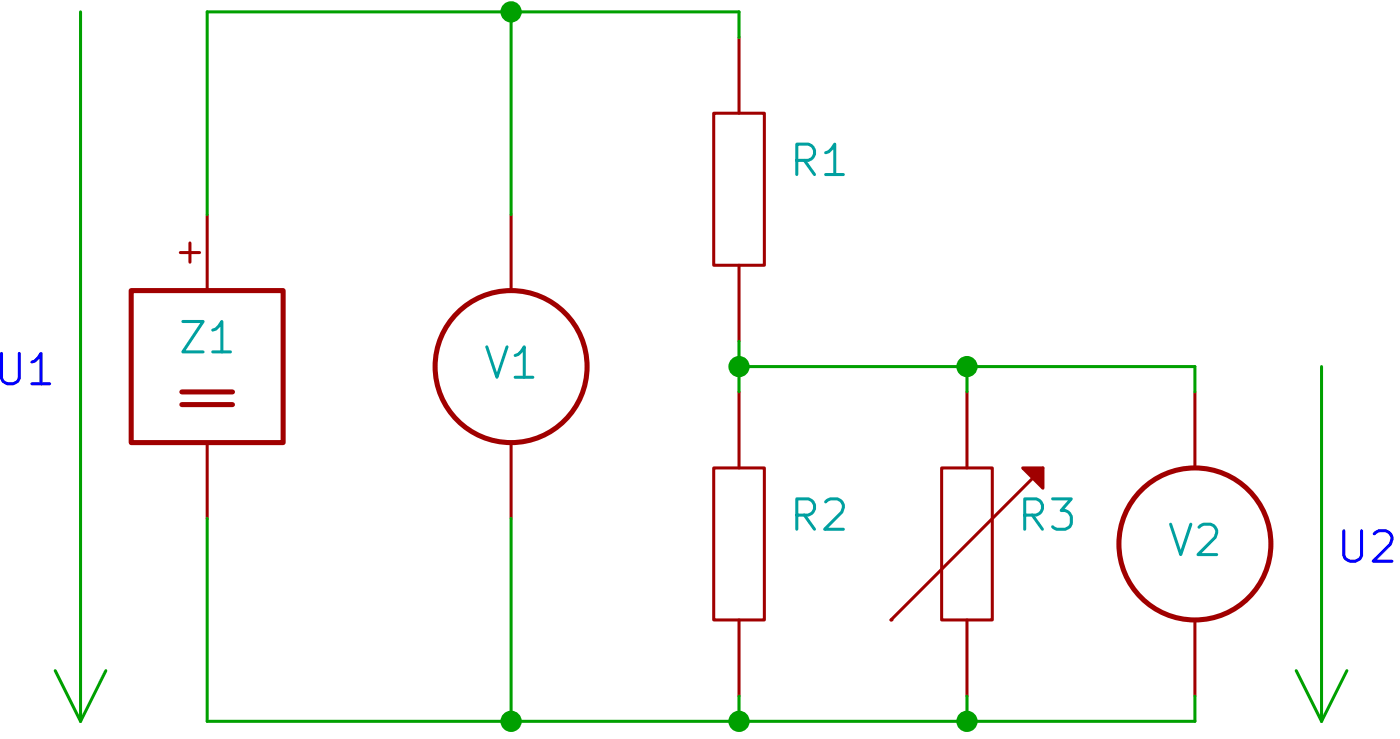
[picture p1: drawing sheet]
EESchema Schematic File Version 2
LIBS:elm
LIBS:power
LIBS:device
LIBS:transistors
LIBS:conn
LIBS:linear
LIBS:regul
LIBS:74xx
LIBS:cmos4000
LIBS:adc-dac
LIBS:memory
LIBS:xilinx
LIBS:special
LIBS:microcontrollers
LIBS:dsp
LIBS:microchip
LIBS:analog_switches
LIBS:motorola
LIBS:texas
LIBS:intel
LIBS:audio
LIBS:interface
LIBS:digital-audio
LIBS:philips
LIBS:display
LIBS:cypress
LIBS:siliconi
LIBS:opto
LIBS:atmel
LIBS:contrib
LIBS:valves
EELAYER 27 0
EELAYER END
$Descr A4 11693 8268
encoding utf-8
Sheet 1 1
Title ""
Date "16 feb 2014"
Rev ""
Comp ""
Comment1 ""
Comment2 ""
Comment3 ""
Comment4 ""
$EndDescr
$Comp
L R R2
U 1 1
P 3650 3200
F 0 "R2" H 3750 3250 60  0000 L CNN
F 1 "R" H 3750 3150 60  0001 L CNN
F 2 "~" H 3650 3200 60  0000 C CNN
F 3 "~" H 3650 3200 60  0000 C CNN
	1    3650 3200
	1    0    0    -1  
$EndComp
$Comp
L R R1
U 1 1
P 3650 2500
F 0 "R1" H 3750 2550 60  0000 L CNN
F 1 "R" H 3750 2450 60  0001 L CNN
F 2 "~" H 3650 2500 60  0000 C CNN
F 3 "~" H 3650 2500 60  0000 C CNN
	1    3650 2500
	1    0    0    -1  
$EndComp
$Comp
L RP R3
U 1 1
P 4100 3200
F 0 "R3" H 4200 3250 60  0000 L CNN
F 1 "RP" H 4200 3150 60  0001 L CNN
F 2 "" H 4100 3200 60  0000 C CNN
F 3 "" H 4100 3200 60  0000 C CNN
	1    4100 3200
	1    0    0    -1  
$EndComp
$Comp
L V V1
U 1 1
P 3200 2850
F 0 "V1" H 3200 2850 60  0000 C CNN
F 1 "V" H 3250 3050 60  0001 L CNN
F 2 "" H 3200 2850 60  0000 C CNN
F 3 "" H 3200 2850 60  0000 C CNN
	1    3200 2850
	1    0    0    -1  
$EndComp
$Comp
L V V2
U 1 1
P 4550 3200
F 0 "V2" H 4550 3200 60  0000 C CNN
F 1 "V" H 4600 3400 60  0001 L CNN
F 2 "" H 4550 3200 60  0000 C CNN
F 3 "" H 4550 3200 60  0000 C CNN
	1    4550 3200
	1    0    0    -1  
$EndComp
Wire Wire Line
	3650 2800 3650 2900
Wire Wire Line
	3650 2850 4550 2850
Wire Wire Line
	4550 2850 4550 2900
Connection ~ 3650 2850
Wire Wire Line
	4100 2900 4100 2850
Connection ~ 4100 2850
Wire Wire Line
	3650 2150 3650 2200
Wire Wire Line
	3200 2550 3200 2150
Connection ~ 3200 2150
Wire Wire Line
	4550 3550 4550 3500
Wire Wire Line
	3200 3150 3200 3550
Connection ~ 3200 3550
Wire Wire Line
	3650 3500 3650 3550
Connection ~ 3650 3550
Wire Wire Line
	4100 3500 4100 3550
Connection ~ 4100 3550
$Comp
L Z= Z1
U 1 1
P 2600 2850
F 0 "Z1" H 2600 2900 60  0000 C CNN
F 1 "Z=" H 2650 3050 60  0001 L CNN
F 2 "" H 2600 2850 60  0000 C CNN
F 3 "" H 2600 2850 60  0000 C CNN
	1    2600 2850
	1    0    0    -1  
$EndComp
Wire Wire Line
	2600 3550 4550 3550
Wire Wire Line
	2600 3550 2600 3150
Wire Wire Line
	2600 2550 2600 2150
Wire Wire Line
	2600 2150 3650 2150
Wire Wire Line
	4800 2850 4800 3550
Wire Wire Line
	4800 3550 4850 3450
Wire Wire Line
	4800 3550 4750 3450
Wire Wire Line
	2350 2150 2350 3550
Wire Wire Line
	2350 3550 2400 3450
Wire Wire Line
	2350 3550 2300 3450
Text Notes 4950 3250 2    60   ~ 0
U2
Text Notes 2300 2900 2    60   ~ 0
U1
$EndSCHEMATC
